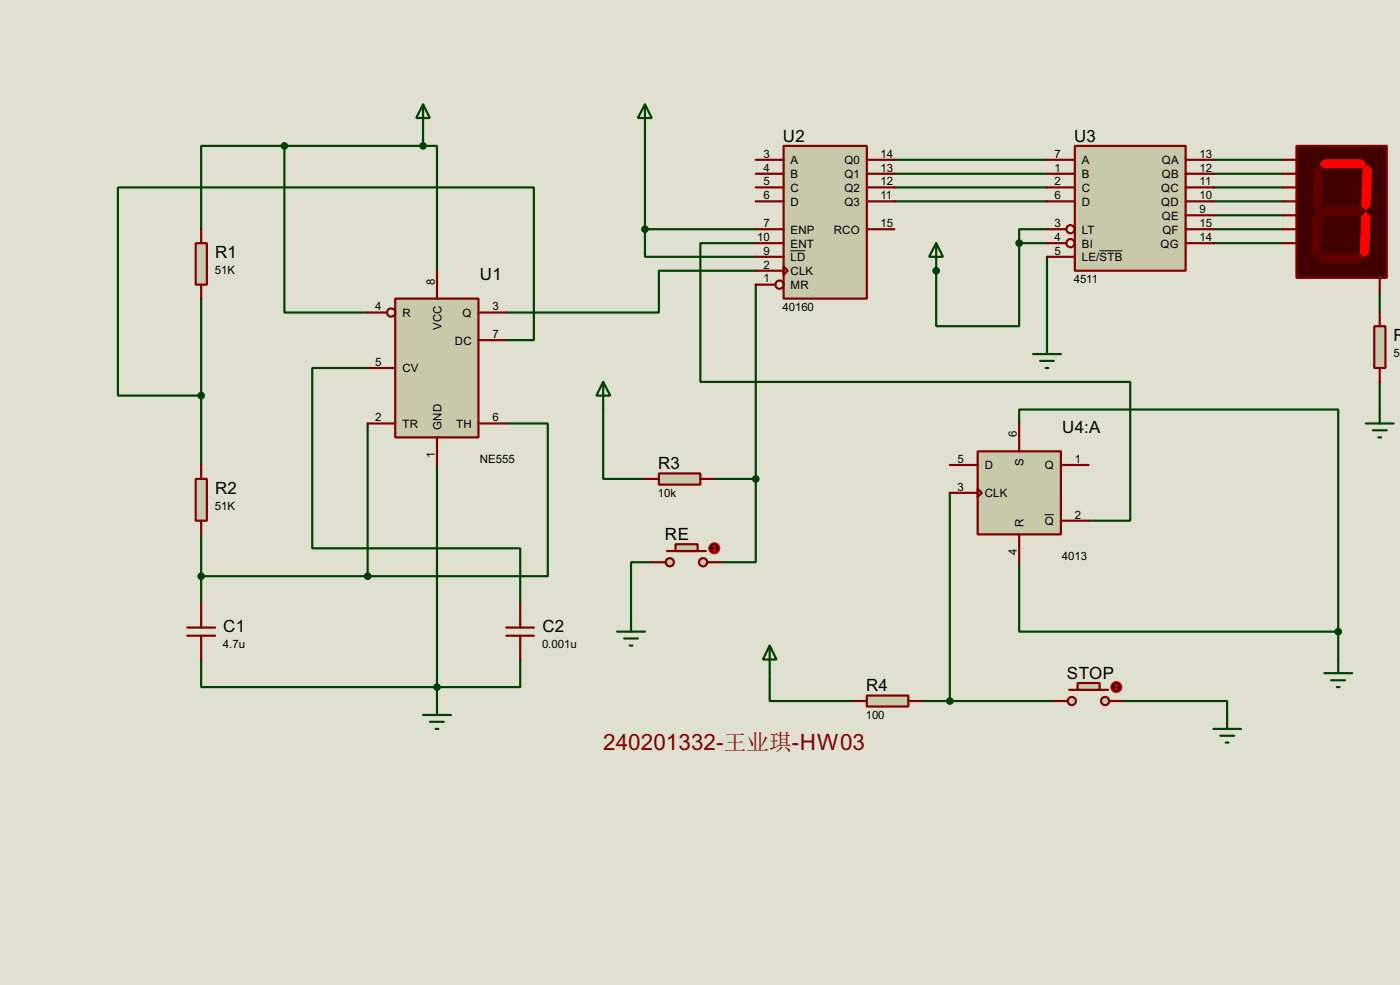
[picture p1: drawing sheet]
<svg xmlns="http://www.w3.org/2000/svg" width="256mm" height="180mm" viewBox="0 0 256 180" stroke-linecap="round" stroke-linejoin="round" font-family="sans-serif">
<path d="M0 0h256.5v180.3h-256.5z" fill="#e0e0d0"/>
<g fill="none" stroke="#004000" stroke-width=".4">
<path d="M77.5 24.2v2.5h2.6v22.9M118.2 24.2v17.8M163.9 29.3h27.9M163.9 31.8h27.9M163.9 34.3h27.9M163.9 36.9h27.9M118.2 42v5h20.3M118.2 42h20.3M138.5 49.6h-17.8v7.6h-27.9M138.5 44.5h-10.2v25.4h78.8v25.4h-7.7M186.7 44.5v15.2h-15.2v-10.1M186.7 44.5h5.1"/>
<path d="M191.8 42h-5.1v2.5M186.7 77.5v-2.5h58.5v40.6M186.7 102.9v12.7h58.5M245.2 115.6v5.1"/>
</g>
<circle cx="171.5" cy="49.6" r=".2" fill="#004000"/>
<g fill="none" stroke="#004000" stroke-width=".4">
<path d="M52.1 26.7v30.5h15.3M52.1 26.7h-15.2v15.3M52.1 26.7h25.4M222.3 29.3h12.7M222.3 31.8h12.7M222.3 34.3h12.7M222.3 36.9h12.7M222.3 39.4h12.7M36.9 54.7v30.4M138.5 52.1v35.6M191.8 47v15.3M222.3 42h12.7"/>
<path d="M222.3 44.5h12.7M252.8 53.4v3.8M67.4 67.4h-10.2v33h38.1v10.1M67.4 77.5v28M92.8 62.3h5v-28h-76.2v38.1h15.3M92.8 77.5h7.6v28h-33M110.5 75v12.7h7.7M252.8 69.9v5.1M36.9 97.8v12.7M80.1 85.1v43.2M130.9 87.7h7.6M138.5 87.7v15.2h-6.4"/>
<path d="M174 90.2v38.1M36.9 105.5h30.5M119.4 102.9h-3.8v10.2M36.9 120.7v5.1h58.4v-5.1M141 123.2v5.1h15.3M169 128.3h24.1M205.8 128.3h19v2.6"/>
</g>
<path d="M72.4 54.7h15.3v25.4h-15.3z" fill="#c8c8aa" stroke="#800000" stroke-width=".4"/>
<g fill="none" stroke="#800000" stroke-width=".4">
<path d="M67.4 57.2h3.5M80.1 49.6v5.1M87.7 57.2h5.1M67.4 77.5h5M67.4 67.4h5M87.7 62.3h5.1M87.7 77.5h5.1M80.1 80.1v5"/>
<circle cx="71.6" cy="57.2" r=".75"/>
</g>
<path d="M143.6 26.7h15.2v28h-15.2z" fill="#c8c8aa" stroke="#800000" stroke-width=".4"/>
<g fill="none" stroke="#800000" stroke-width=".4">
<path d="M138.5 29.3h5.1M138.5 31.8h5.1M138.5 34.3h5.1M138.5 36.9h5.1M158.8 29.3h5.1M158.8 31.8h5.1M158.8 34.3h5.1M158.8 36.9h5.1M138.5 42h5.1M138.5 44.5h5.1M138.5 47h5.1M138.5 49.6h5.1"/>
<path d="M138.5 52.1h3.5M143.6 48.8l.7 .8-.7 .7zM158.8 42h5.1"/>
<circle cx="142.8" cy="52.1" r=".75"/>
</g>
<path d="M144.8 45.9h2.8" fill="none" stroke="#000" stroke-width=".18"/>
<path d="M196.9 26.7h20.3v22.9h-20.3z" fill="#c8c8aa" stroke="#800000" stroke-width=".4"/>
<g fill="none" stroke="#800000" stroke-width=".4">
<path d="M191.8 29.3h5.1M191.8 31.8h5.1M191.8 34.3h5.1M191.8 36.9h5.1M217.2 29.3h5.1M217.2 31.8h5.1M217.2 34.3h5.1M217.2 36.9h5.1M217.2 39.4h5.1M191.8 42h3.6M191.8 44.5h3.6M191.8 47h5.1"/>
<path d="M217.2 42h5.1M217.2 44.5h5.1"/>
<circle cx="196.1" cy="42" r=".75"/>
<circle cx="196.1" cy="44.5" r=".75"/>
</g>
<path d="M201.4 45.9h4.3" fill="none" stroke="#000" stroke-width=".18"/>
<path d="M179.1 82.6h15.3v15.2h-15.3z" fill="#c8c8aa" stroke="#800000" stroke-width=".4"/>
<path d="M186.7 77.5v5.1M174 85.1h5.1M174 90.2h5.1M179.1 89.5l.8 .7-.8 .8zM186.7 97.8v5.1M194.4 85.1h5M194.4 95.3h5" fill="none" stroke="#800000" stroke-width=".4"/>
<path d="M191.4 94.2h1.7" fill="none" stroke="#000" stroke-width=".18"/>
<g fill="none" stroke="#004000" stroke-width=".4">
<path d="M77.5 19.1l1.3 2.5h-2.5zM77.5 19.1v5.1M118.2 19.1l1.2 2.5h-2.5zM118.2 19.1v5.1M171.5 44.5l1.3 2.5h-2.6zM171.5 44.5v5.1M77.5 130.9h5.1M78.8 132.1h2.5M79.8 133.4h.5M80.1 128.3v2.6M242.6 123.2h5.1M243.9 124.5h2.5"/>
<path d="M244.9 125.8h.5M245.2 120.7v2.5"/>
</g>
<g fill="#004000" stroke="#004000" stroke-width=".4">
<circle cx="77.5" cy="26.7" r=".5"/>
<circle cx="118.1" cy="42" r=".5"/>
<circle cx="245.1" cy="115.6" r=".5"/>
<circle cx="186.7" cy="44.5" r=".5"/>
<circle cx="171.5" cy="49.6" r=".5"/>
</g>
<path d="M35.9 44.5h2v7.6h-2z" fill="#c8c8aa" stroke="#800000" stroke-width=".4"/>
<path d="M36.9 42v2.5M36.9 52.1v2.6M34.3 116.4h5.1M34.3 114.9h5.1M36.9 110.5v4.4M36.9 116.4v4.3" fill="none" stroke="#800000" stroke-width=".4"/>
<path d="M35.9 87.7h2v7.6h-2z" fill="#c8c8aa" stroke="#800000" stroke-width=".4"/>
<path d="M36.9 85.1v2.6M36.9 95.3v2.5M92.8 114.9h5M92.8 116.4h5M95.3 110.5v4.4M95.3 116.4v4.3" fill="none" stroke="#800000" stroke-width=".4"/>
<g fill="#004000" stroke="#004000" stroke-width=".4">
<circle cx="52.1" cy="26.7" r=".5"/>
<circle cx="36.8" cy="72.4" r=".5"/>
<circle cx="80" cy="125.8" r=".5"/>
<circle cx="36.8" cy="105.5" r=".5"/>
<circle cx="67.3" cy="105.5" r=".5"/>
</g>
<path d="M120.7 86.7h7.6v2h-7.6z" fill="#c8c8aa" stroke="#800000" stroke-width=".4"/>
<path d="M118.2 87.7h2.5M128.3 87.7h2.6" fill="none" stroke="#800000" stroke-width=".4"/>
<path d="M110.5 69.9l1.3 2.5h-2.5zM110.5 69.9v5.1" fill="none" stroke="#004000" stroke-width=".4"/>
<g fill="#c8c8aa" stroke="#800000" stroke-width=".4">
<circle cx="128.8" cy="102.9" r=".75"/>
<circle cx="122.7" cy="102.9" r=".75"/>
</g>
<path d="M122.2 100.9h7.1" fill="none" stroke="#800000" stroke-width=".4"/>
<path d="M123.8 99.6h4v1.3h-4z" fill="#c8c8aa" stroke="#800000" stroke-width=".4"/>
<path d="M119.4 102.9h2.6M129.6 102.9h2.5" fill="none" stroke="#800000" stroke-width=".4"/>
<circle cx="130.8" cy="100.4" r="1" fill="#400000" stroke="#f00" stroke-width=".2"/>
<path d="M130.9 99.9v1M130.9 99.9l-.3 .2M130.9 99.9l.2 .2M130.6 100.6l.3 .3M131.1 100.6l-.2 .3" fill="none" stroke="#f00" stroke-width=".2"/>
<path d="M113.1 115.6h5.1M114.4 116.9h2.5M115.4 118.2h.5M115.6 113.1v2.5" fill="none" stroke="#004000" stroke-width=".4"/>
<circle cx="138.4" cy="87.7" r=".5" fill="#004000" stroke="#004000" stroke-width=".4"/>
<path d="M158.8 127.3h7.6v2h-7.6z" fill="#c8c8aa" stroke="#800000" stroke-width=".4"/>
<path d="M156.3 128.3h2.5M166.4 128.3h2.6" fill="none" stroke="#800000" stroke-width=".4"/>
<g fill="#c8c8aa" stroke="#800000" stroke-width=".4">
<circle cx="202.4" cy="128.3" r=".75"/>
<circle cx="196.3" cy="128.3" r=".75"/>
</g>
<path d="M195.9 126.3h7.1" fill="none" stroke="#800000" stroke-width=".4"/>
<path d="M197.4 125h4.1v1.3h-4.1z" fill="#c8c8aa" stroke="#800000" stroke-width=".4"/>
<path d="M193.1 128.3h2.5M203.3 128.3h2.5" fill="none" stroke="#800000" stroke-width=".4"/>
<circle cx="204.5" cy="125.8" r="1" fill="#400000" stroke="#f00" stroke-width=".2"/>
<path d="M204.3 126l.2 .3M204.5 125.3v1M204.5 125.3l-.2 .2M204.5 125.3l.3 .2M204.8 126l-.3 .3" fill="none" stroke="#f00" stroke-width=".2"/>
<circle cx="174" cy="128.3" r=".5" fill="#004000" stroke="#004000" stroke-width=".4"/>
<path d="M189.3 64.8h5.1M190.6 66.1h2.5M191.6 67.4h.5M191.8 62.3v2.5M141 118.2l1.3 2.5h-2.5zM141 118.2v5M222.3 133.4h5.1M223.6 134.7h2.5M224.6 135.9h.5M224.8 130.9v2.5" fill="none" stroke="#004000" stroke-width=".4"/>
<path d="M237.5 26.7h16.6v24.2h-16.6z" fill="#400000" stroke="#800000" stroke-width=".4"/>
<g fill="#f00" stroke="#f00" stroke-width=".18">
<path d="M241.9 30l.7-.7h6.9l.7 .7-.7 .8h-6.9z" fill-rule="evenodd"/>
<path d="M250.5 30.3l.8 .7-.3 6.6-.8 .8-.7-.8 .2-6.6z" fill-rule="evenodd"/>
<path d="M249.5 39.7l.7-.8 .8 .8-.2 6.6-.8 .7-.8-.7z" fill-rule="evenodd"/>
</g>
<g fill="#600000" stroke="#600000" stroke-width=".18">
<path d="M241.4 47.3l.7-.8h6.9l.7 .8-.7 .8h-6.9z" fill-rule="evenodd"/>
<path d="M240.6 39.7l.8-.8 .7 .8-.2 6.6-.8 .7-.8-.7z" fill-rule="evenodd"/>
<path d="M240.8 31l.8-.7 .8 .7-.3 6.6-.7 .8-.8-.8z" fill-rule="evenodd"/>
<path d="M241.6 38.7l.8-.8h6.8l.8 .8-.8 .7h-6.8z" fill-rule="evenodd"/>
</g>
<path d="M235 29.3h2.5M235 31.8h2.5M235 34.3h2.5M235 36.9h2.5M235 39.4h2.5M235 42h2.5M235 44.5h2.5M252.8 50.9v2.5" fill="none" stroke="#800000" stroke-width=".4"/>
<path d="M250.2 77.5h5.1M251.5 78.8h2.6M252.8 75v2.5M252.5 80.1h.5" fill="none" stroke="#004000" stroke-width=".4"/>
<path d="M251.8 59.7h2v7.7h-2z" fill="#c8c8aa" stroke="#800000" stroke-width=".4"/>
<path d="M252.8 57.2v2.5M252.8 67.4v2.5" fill="none" stroke="#800000" stroke-width=".4"/>
<text font-size="4.6" fill="#800000" x="110.5" y="137.2">240201332-王业琪-HW03</text>
<g font-size="3.5">
<text x="143.4" y="25.9">U2</text>
<text x="196.8" y="25.9">U3</text>
<text x="39.4" y="47.2">R1</text>
<text x="87.9" y="51.3">U1</text>
<text x="255.3" y="62.4">R</text>
<text x="194.6" y="79.3">U4:A</text>
<text x="120.6" y="85.9">R3</text>
<text x="39.4" y="90.4">R2</text>
<text x="121.8" y="98.8">RE</text>
<text x="40.9" y="115.8">C1</text>
<text x="99.4" y="115.8">C2</text>
<text x="195.5" y="124.2">STOP</text>
<text x="158.7" y="126.5">R4</text>
</g>
<g font-size="2.4">
<text x="139.9" y="28.9">3</text>
<text x="161.3" y="28.9">14</text>
<text x="193.2" y="28.9">7</text>
<text x="219.8" y="28.9">13</text>
<text x="139.9" y="31.4">4</text>
<text x="139.9" y="33.9">5</text>
<text x="144.8" y="30">A</text>
<text x="144.8" y="32.6">B</text>
<text x="144.8" y="35.1">C</text>
<text x="154.7" y="30">Q0</text>
<text x="154.7" y="32.6">Q1</text>
<text x="154.7" y="35.1">Q2</text>
<text x="161.3" y="31.4">13</text>
<text x="161.3" y="33.9">12</text>
<text x="193.2" y="31.4">1</text>
<text x="193.2" y="33.9">2</text>
<text x="198.2" y="30">A</text>
<text x="198.2" y="32.6">B</text>
<text x="198.2" y="35.1">C</text>
<text x="212.7" y="35.1">QC</text>
<text x="212.8" y="30">QA</text>
<text x="212.8" y="32.6">QB</text>
<text x="219.8" y="31.4">12</text>
<text x="219.8" y="33.9">11</text>
<text x="139.9" y="36.5">6</text>
<text x="139.9" y="41.6">7</text>
<text x="144.8" y="37.7">D</text>
<text x="154.7" y="37.7">Q3</text>
<text x="161.3" y="36.5">11</text>
<text x="161.3" y="41.6">15</text>
<text x="193.2" y="36.5">6</text>
<text x="193.2" y="41.6">3</text>
<text x="198.2" y="37.7">D</text>
<text x="212.7" y="37.7">QD</text>
<text x="212.8" y="40.2">QE</text>
<text x="219.8" y="36.5">10</text>
<text x="219.8" y="39">9</text>
<text x="219.8" y="41.6">15</text>
<text x="138.7" y="44.1">10</text>
<text x="139.9" y="46.6">9</text>
<text x="144.8" y="42.7">ENP</text>
<text x="144.8" y="45.3">ENT</text>
<text x="144.8" y="47.8">LD</text>
<text x="152.7" y="42.7">RCO</text>
<text x="193.2" y="44.1">4</text>
<text x="193.2" y="46.6">5</text>
<text x="198.2" y="42.7">LT</text>
<text x="198.2" y="45.3">BI</text>
<text x="198.2" y="47.8">LE/STB</text>
<text x="212.6" y="45.3">QG</text>
<text x="212.9" y="42.7">QF</text>
<text x="219.8" y="44.1">14</text>
<text x="39.4" y="50.1">51K</text>
<text x="79.7" y="52.1" transform="rotate(-90 79.7 52.1)">8</text>
<text x="139.9" y="49.2">2</text>
<text x="139.9" y="51.7">1</text>
<text x="144.8" y="50.4">CLK</text>
<text x="144.8" y="52.9">MR</text>
<text x="196.7" y="51.8">4511</text>
<text x="68.8" y="56.8">4</text>
<text x="73.7" y="58">R</text>
<text x="84.7" y="58">Q</text>
<text x="90.2" y="56.8">3</text>
<text x="143.4" y="56.8">40160</text>
<text x="80.9" y="60.4" transform="rotate(-90 80.9 60.4)">VCC</text>
<text x="83.3" y="63.1">DC</text>
<text x="90.2" y="61.9">7</text>
<text x="255.3" y="65.4">50</text>
<text x="68.8" y="67">5</text>
<text x="73.7" y="68.1">CV</text>
<text x="68.8" y="77.1">2</text>
<text x="90.2" y="77.1">6</text>
<text x="73.7" y="78.3">TR</text>
<text x="79.7" y="83.8" transform="rotate(-90 79.7 83.8)">1</text>
<text x="80.9" y="78.7" transform="rotate(-90 80.9 78.7)">GND</text>
<text x="83.5" y="78.3">TH</text>
<text x="186.3" y="80.1" transform="rotate(-90 186.3 80.1)">6</text>
<text x="87.9" y="84.8">NE555</text>
<text x="175.4" y="84.7">5</text>
<text x="175.4" y="89.8">3</text>
<text x="180.4" y="85.9">D</text>
<text x="187.5" y="85.3" transform="rotate(-90 187.5 85.3)">S</text>
<text x="191.4" y="85.9">Q</text>
<text x="196.9" y="84.7">1</text>
<text x="39.4" y="93.3">51K</text>
<text x="120.5" y="90.9">10k</text>
<text x="180.4" y="91">CLK</text>
<text x="196.9" y="94.9">2</text>
<text x="186.3" y="101.5" transform="rotate(-90 186.3 101.5)">4</text>
<text x="187.5" y="96.5" transform="rotate(-90 187.5 96.5)">R</text>
<text x="191.4" y="96.1">Q</text>
<text x="194.6" y="102.6">4013</text>
<text x="40.9" y="118.7">4.7u</text>
<text x="99.3" y="118.7">0.001u</text>
<text x="158.6" y="131.5">100</text>
</g>
</svg>
